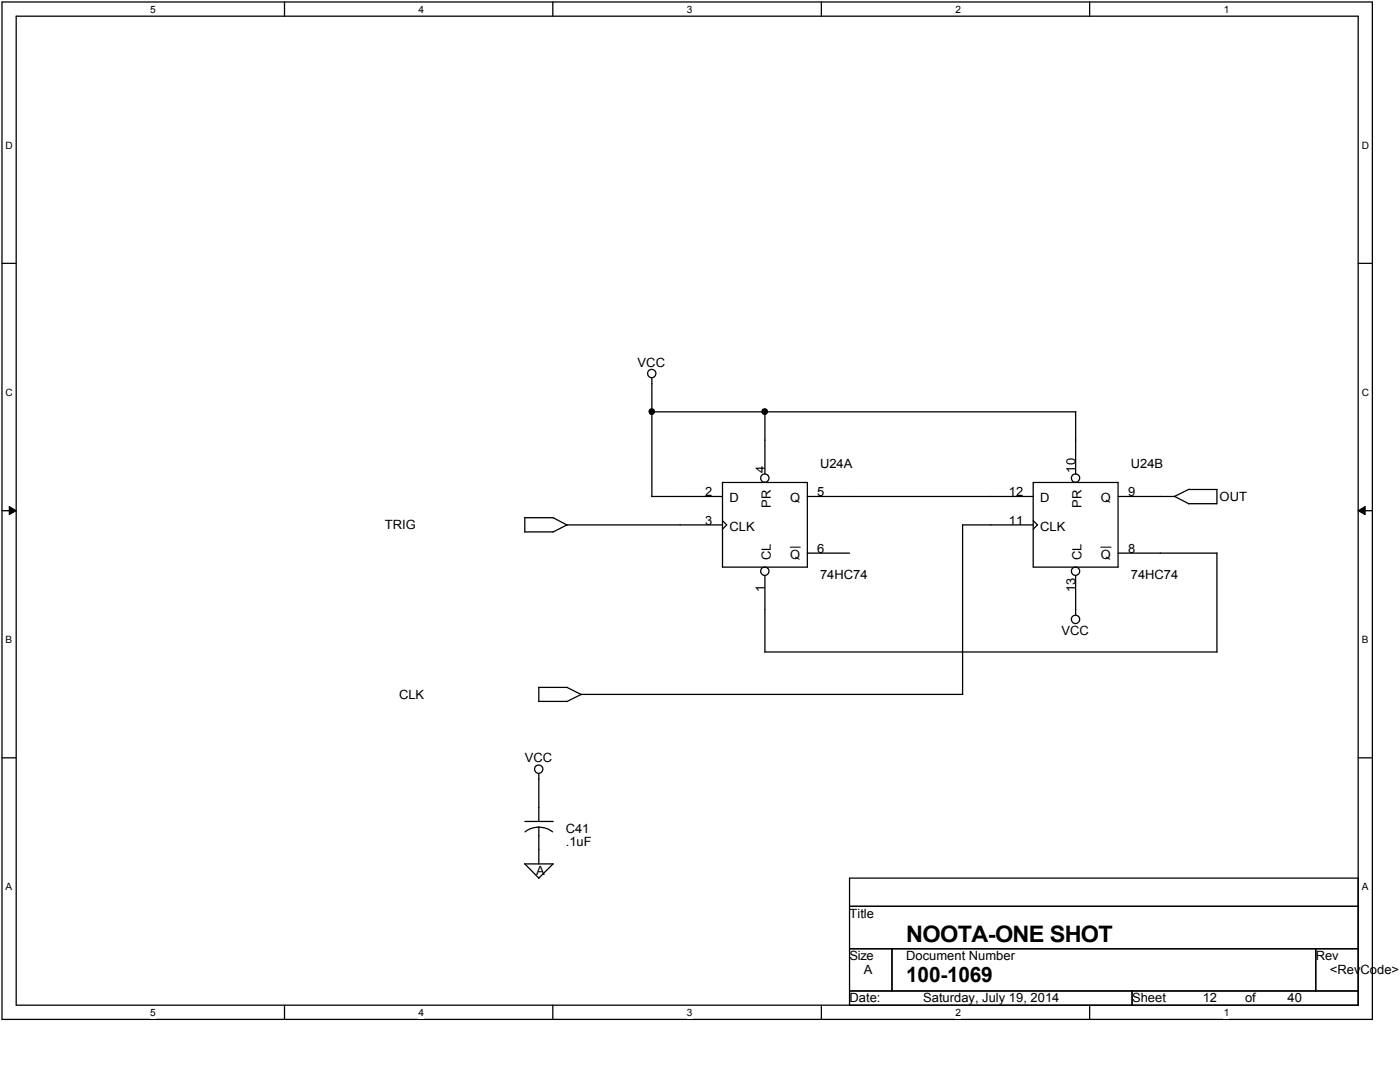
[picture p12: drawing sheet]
<svg xmlns="http://www.w3.org/2000/svg" width="279mm" height="216mm" viewBox="0 0 279 216" stroke-linecap="round" stroke-linejoin="round" font-family="sans-serif">
<path d="M.4 .4h273.5v203h-273.5zM3.2 3.2h267.9v197.4h-267.9z" fill="none" stroke="#000" stroke-width=".25"/>
<g fill="#fff">
<path d="M30 .7h1.1v2.3h-1.1z"/>
<path d="M30 200.9h1.1v2.3h-1.1z"/>
</g>
<path d="M56.8 .4v2.8M56.8 200.6v2.8" fill="none" stroke="#000" stroke-width=".25"/>
<g fill="#fff">
<path d="M83.5 .7h1.1v2.3h-1.1z"/>
<path d="M83.5 200.9h1.1v2.3h-1.1z"/>
</g>
<path d="M110.3 .4v2.8M110.3 200.6v2.8" fill="none" stroke="#000" stroke-width=".25"/>
<g fill="#fff">
<path d="M137.1 .7h1.1v2.3h-1.1z"/>
<path d="M137.1 200.9h1.1v2.3h-1.1z"/>
</g>
<path d="M163.9 .4v2.8M163.9 200.6v2.8" fill="none" stroke="#000" stroke-width=".25"/>
<g fill="#fff">
<path d="M190.7 .7h1.1v2.3h-1.1z"/>
<path d="M190.7 200.9h1.1v2.3h-1.1z"/>
</g>
<path d="M217.5 .4v2.8M217.5 200.6v2.8" fill="none" stroke="#000" stroke-width=".25"/>
<g fill="#fff">
<path d="M244.2 .7h1.1v2.3h-1.1z"/>
<path d="M244.2 200.9h1.1v2.3h-1.1z"/>
<path d="M1.1 27.9h1.5v2.2h-1.5z"/>
<path d="M271.8 27.9h1.4v2.2h-1.4z"/>
<path d="M1.1 77.2h1.5v2.2h-1.5z"/>
<path d="M271.8 77.2h1.4v2.2h-1.4z"/>
</g>
<path d="M.4 52.5h2.8M271.1 52.5h2.8" fill="none" stroke="#000" stroke-width=".25"/>
<g fill="#fff">
<path d="M1.1 126.5h1.3v2.3h-1.3z"/>
<path d="M271.8 126.5h1.3v2.3h-1.3z"/>
</g>
<path d="M.4 101.9h2.8M271.1 101.9h2.8" fill="none" stroke="#000" stroke-width=".25"/>
<path d="M1.8 101.1l1.4 .8-1.4 .8zM271.1 101.9l1.3-.8v1.6z" fill="#000"/>
<path d="M1.8 101.1l1.4 .8-1.4 .8zM271.1 101.9l1.3-.8v1.6z" fill="none" stroke="#000" stroke-width=".2"/>
<g fill="#fff">
<path d="M1.1 175.9h1.3v2.2h-1.3z"/>
<path d="M271.8 175.9h1.3v2.2h-1.3z"/>
</g>
<g fill="none" stroke="#000" stroke-width=".25">
<path d="M130.1 75.4v23.7h14.1M130.1 82.2h84.6v12.4M144.2 96.3h16.9v16.9h-16.9zM152.7 82.2v12.4M161.1 99.1h45.1M206.2 96.3h16.9v16.9h-16.9zM234.4 99l2.8 1.5M237.2 97.7h5.7v2.8M237.3 97.6l-2.9 1.5h-11.3M104.7 106.1h5.7M110.4 103.3l2.8 1.5M110.4 103.3h-5.7v2.8"/>
<path d="M144.2 103.9l.8 .8-.8 .9M144.2 104.7h-31l-2.9 1.5M152.7 114.9v15.2M161.1 110.4h8.4M192.1 104.7h14.1M192.1 104.7v33.9M206.2 103.9l.8 .8-.8 .9M214.7 114.9v7.9M223.1 110.4h19.8M237.2 100.5h5.7M242.9 110.3v19.8h-90.2M107.5 140h5.7"/>
<path d="M107.5 137.1v2.9M107.5 137.2h5.7M113.2 137.2l2.8 1.4M192.1 138.6h-76.1l-2.9 1.4M.4 151.2h2.8M107.5 154.3v9.6M271.1 151.2h2.8M104.7 172.3l2.8 2.9M104.7 172.4h5.7M104.7 163.9h5.7M107.5 165.1l1.5 .2 1.3 .7M107.5 165.1l-1.4 .2-1.3 .7"/>
<path d="M107.5 165.1v7.3M110.4 172.4l-2.9 2.9M169.5 175.2h101.6v25.4h-101.6zM169.5 180.8h101.6M169.5 189.3h101.6M169.5 197.7h101.6M178 189.3v8.4M225.9 197.7v2.9M262.6 189.3v8.4"/>
<circle cx="130.1" cy="74.5" r=".83"/>
<circle cx="130.1" cy="82.1" r=".55"/>
<circle cx="152.6" cy="82.1" r=".56"/>
<circle cx="152.6" cy="95.4" r=".83"/>
<circle cx="214.6" cy="95.4" r=".83"/>
<circle cx="152.6" cy="114" r=".83"/>
<circle cx="214.6" cy="114" r=".83"/>
<circle cx="214.6" cy="123.6" r=".83"/>
<circle cx="107.5" cy="153.5" r=".83"/>
</g>
<path d="M157.7 109.2h2M219.7 109.2h2" fill="none" stroke="#000" stroke-width=".2"/>
<g fill="#000">
<circle cx="130.1" cy="82.1" r=".55"/>
<circle cx="152.6" cy="82.1" r=".56"/>
</g>
<text font-size="4.5" x="180.8" y="187.9">NOOTA-ONE SHOT</text>
<text font-size="4.2" x="180.8" y="196">100-1069</text>
<g font-size="2.5">
<text x="127.3" y="73.2">VCC</text>
<text x="152.6" y="94.3" transform="rotate(-90 152.6 94.3)">4</text>
<text x="163.7" y="93.5">U24A</text>
<text x="214.6" y="94.3" transform="rotate(-90 214.6 94.3)">10</text>
<text x="225.7" y="93.5">U24B</text>
<text x="140.8" y="99">2</text>
<text x="145.6" y="100.2">D</text>
<text x="153.8" y="101.3" transform="rotate(-90 153.8 101.3)">PR</text>
<text x="157.7" y="100.2">Q</text>
<text x="163.1" y="99">5</text>
<text x="201.3" y="99">12</text>
<text x="207.6" y="100.2">D</text>
<text x="215.9" y="101.3" transform="rotate(-90 215.9 101.3)">PR</text>
<text x="219.7" y="100.2">Q</text>
<text x="225.1" y="99">9</text>
<text x="243.4" y="100">OUT</text>
<text x="76.8" y="105.6">TRIG</text>
<text x="140.8" y="104.7">3</text>
<text x="145.6" y="105.9">CLK</text>
<text x="201.3" y="104.7">11</text>
<text x="207.6" y="105.9">CLK</text>
<text x="153.8" y="111.8" transform="rotate(-90 153.8 111.8)">CL</text>
<text x="157.7" y="111.5">Q</text>
<text x="163.1" y="110.3">6</text>
<text x="215.9" y="111.8" transform="rotate(-90 215.9 111.8)">CL</text>
<text x="219.7" y="111.5">Q</text>
<text x="225.1" y="110.3">8</text>
<text x="152.6" y="118.1" transform="rotate(-90 152.6 118.1)">1</text>
<text x="163.7" y="115.4">74HC74</text>
<text x="214.6" y="118.1" transform="rotate(-90 214.6 118.1)">13</text>
<text x="225.7" y="115.4">74HC74</text>
<text x="211.8" y="126.7">VCC</text>
<text x="79.6" y="139.4">CLK</text>
<text x="104.7" y="152.1">VCC</text>
<text x="112.9" y="166.2">C41</text>
<text x="112.9" y="168.7">.1uF</text>
<text x="107" y="174.7">A</text>
<text x="169.5" y="183.1">Title</text>
<text x="169.5" y="191.6">Size</text>
<text x="180.8" y="191.6">Document Number</text>
<text x="262.6" y="191.6">Rev</text>
<text x="172.4" y="194.4">A</text>
<text x="265.4" y="194.4">&lt;RevCode&gt;</text>
<text x="169.5" y="200">Date:</text>
<text x="184.2" y="200">Saturday, July 19, 2014</text>
<text x="225.9" y="200">Sheet</text>
<text x="240" y="200">12</text>
<text x="248.5" y="200">of</text>
<text x="257" y="200">40</text>
</g>
<g font-size="2">
<text x="30" y="2.6">5</text>
<text x="83.5" y="2.6">4</text>
<text x="137.1" y="2.6">3</text>
<text x="190.7" y="2.6">2</text>
<text x="244.2" y="2.6">1</text>
<text x="1.1" y="29.7">D</text>
<text x="271.8" y="29.7">D</text>
<text x="1.1" y="79">C</text>
<text x="271.8" y="79">C</text>
<text x="1.1" y="128.4">B</text>
<text x="271.8" y="128.4">B</text>
<text x="1.1" y="177.7">A</text>
<text x="271.8" y="177.7">A</text>
<text x="30" y="202.7">5</text>
<text x="83.5" y="202.7">4</text>
<text x="137.1" y="202.7">3</text>
<text x="190.7" y="202.7">2</text>
<text x="244.2" y="202.7">1</text>
</g>
</svg>
